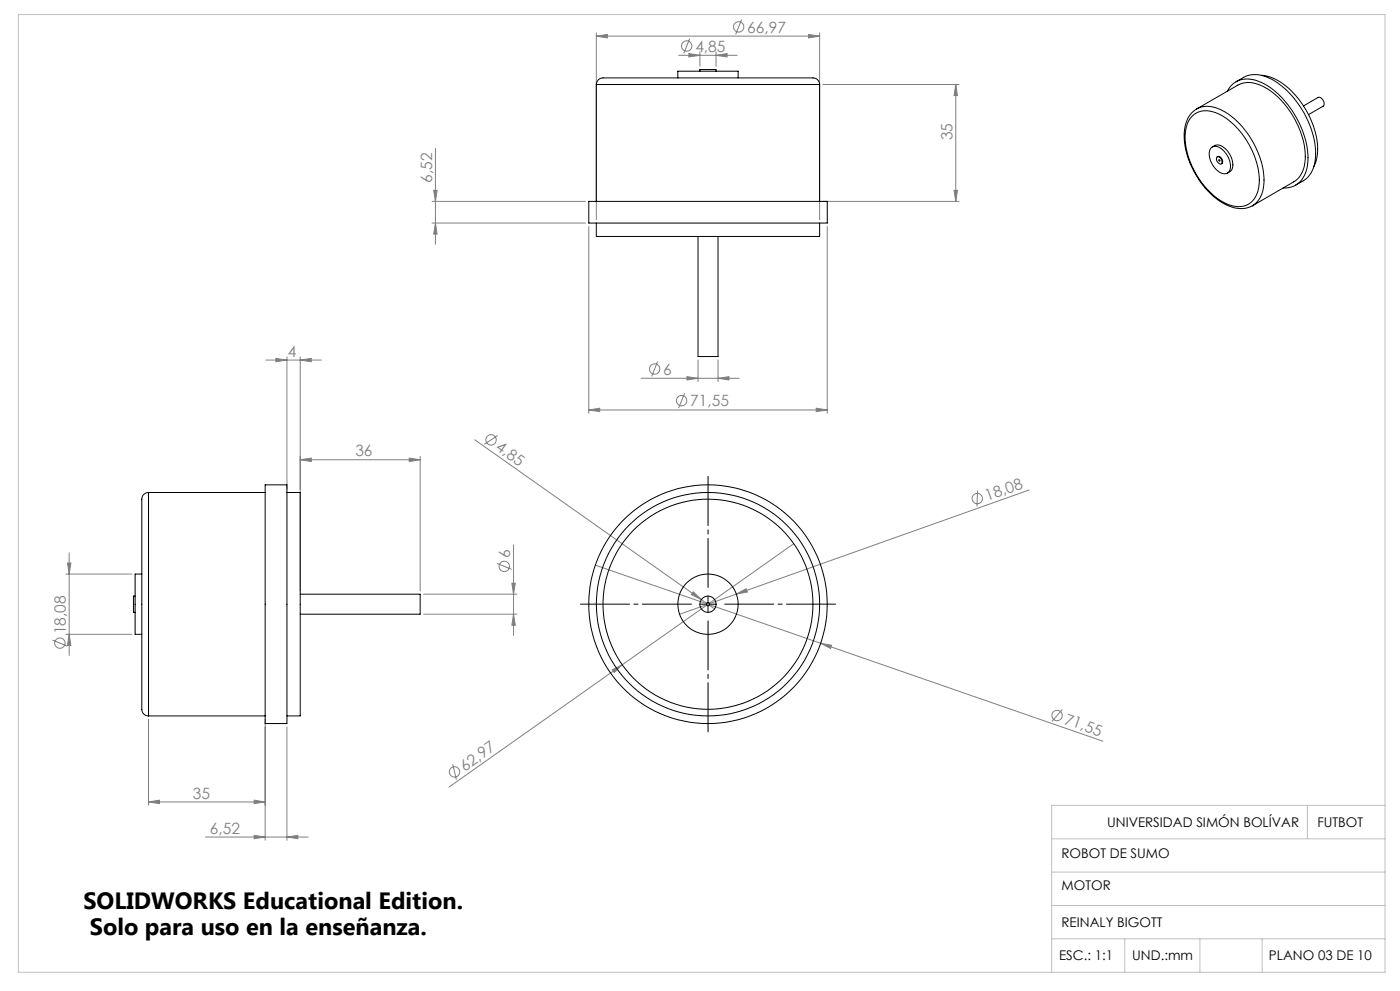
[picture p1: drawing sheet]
<svg xmlns="http://www.w3.org/2000/svg" width="420mm" height="297mm" viewBox="0 0 420 297" stroke-linecap="round" stroke-linejoin="round" font-family="sans-serif">
<g fill="none" stroke="#808080" stroke-width=".3">
<path d="M178.9 10.8l3.3-.5v1.1zM178.9 9.8v56.1M178.9 10.8h67M203.6 16.6h17.6M206.7 16l3.3 .6-3.3 .5zM206.9 11.6l-1.8 4.4M210 15.6v4.3M214.8 16.6l3.3-.6v1.1zM214.8 15.6v4.3M222.5 5.9l-1.8 4.4M242.6 10.3l3.3 .5-3.3 .6zM245.9 9.8v56.1"/>
<path d="M246.9 25.3h40.8M286.7 25.3l.5 3.3h-1zM286.7 25.3v35.1M130.1 57h1l-.5 3.4zM130.6 44.5v28.7M286.2 57h1l-.5 3.4zM129.6 60.4h46M129.6 66.8h46M130.6 66.8l.5 3.4h-1zM176.6 67.9v56M246.9 60.4h40.8M248.2 67.9v56"/>
<path d="M79.7 107.9h16.7M82.8 107.4l3.3 .5-3.3 .5zM86.1 106.9v39.7M90.1 107.9l3.3-.5v1zM90.1 106.9v70.2M192.4 113.4h29.4M197.3 108.4l-1.8 4.4M205.4 117.9l-1.8 4.4M206.1 112.9l3.3 .5-3.3 .5zM209.4 107.9v6.5M215.4 113.4l3.3-.5v1zM215.4 107.9v6.5"/>
<path d="M90.1 137.8l3.3-.5v1zM90.1 137.8h35.9M122.8 137.3l3.2 .5-3.2 .5zM126 136.8v40.3M142.4 131.8l68 47.9M149.3 130.5l-4 2.6M176.6 122.9l3.3-.6v1.1zM176.6 122.9h71.6M244.9 122.3l3.3 .6-3.3 .5zM293.3 147l-.2 4.8M308.7 146.9l-104.8 37.2M19.8 172h19.7"/>
<path d="M20.2 168.7h1.1l-.6 3.3zM20.7 165.7v30.8M127.1 178.1h27.9M149 168.8l4.5 1.8M153.6 174.8h1l-.5 3.3zM154.1 163.3v27.1M178.6 169.4l67.6 23.4M208 177.4l2.4 2.3-3-1.5zM210.4 179.7l4 2.8M220.9 178l2.9-1.5 .4 .9zM238.1 162.9l-103.4 73M15.7 191.8l4.5 1.8"/>
<path d="M19.8 190.1h19.7M20.7 190.1l.6 3.3h-1.1zM127.1 184.1h27.9M154.1 184.1l.5 3.3h-1zM246.2 192.8l3.3 .6-.3 .9zM246.2 192.8l84.7 29.3M44.6 215.6v25.7M79.6 215.6v36.2M86.1 217.9v33.9M183.7 200.7l3-1.5-2.4 2.3zM318.7 212.6l-3.1 3.6M76.2 239.8l3.4 .5-3.4 .5z"/>
<path d="M135.8 229l1.1 4.7M44.6 240.3l3.2-.5v1zM44.6 240.3h35M61.6 250.9h30.8M76.2 250.4l3.4 .5-3.4 .5zM86.1 250.9l3.3-.5v1z"/>
<circle cx="206" cy="13.8" r="1.55"/>
<circle cx="221.6" cy="8.1" r="1.55"/>
<circle cx="196.4" cy="110.6" r="1.56"/>
<circle cx="147.3" cy="131.8" r="1.57"/>
<circle cx="204.5" cy="120.1" r="1.55"/>
<circle cx="293.2" cy="149.4" r="1.55"/>
<circle cx="151.3" cy="169.8" r="1.56"/>
<circle cx="18" cy="192.8" r="1.56"/>
<circle cx="317.1" cy="214.4" r="1.56"/>
<circle cx="136.4" cy="231.3" r="1.56"/>
</g>
<path d="M212.4 176.1v-33.3M207.4 181.1h-33.3M212.4 186.1v33.2M217.4 181.1h33.3" fill="none" stroke="#000" stroke-width=".3" stroke-dasharray="15.2 1.3 1.3 1.3" stroke-dashoffset=".5"/>
<path d="M212.4 178.6v5M209.9 181.1h5" fill="none" stroke="#000" stroke-width=".3"/>
<path d="M5.5 4.4h410v287h-410zM315.5 251.4h100M392.2 241.4v10M415.5 241.4h-100v50M315.5 271.4h100M315.5 261.4h100M315.5 281.4h100M337.4 281.4v10M360 281.4v10M378.6 281.4v10" fill="none" stroke="#c0c0c0" stroke-width=".3"/>
<g fill="#808080">
<path d="M208 177.4l2.4 2.3-3-1.5z"/>
<path d="M220.9 178l2.9-1.5 .4 .9z"/>
<path d="M183.7 200.7l3-1.5-2.4 2.3z"/>
<path d="M246.2 192.8l3.3 .6-.3 .9z"/>
<path d="M90.1 107.9l3.3-.5v1zM82.8 107.4l3.3 .5-3.3 .5zM122.8 137.3l3.2 .5-3.2 .5zM90.1 137.8l3.3-.5v1zM244.9 122.3l3.3 .6-3.3 .5zM176.6 122.9l3.3-.6v1.1zM242.6 10.3l3.3 .5-3.3 .6zM178.9 10.8l3.3-.5v1.1zM214.8 16.6l3.3-.6v1.1zM206.7 16l3.3 .6-3.3 .5z"/>
<path d="M44.6 240.3l3.2-.5v1zM76.2 239.8l3.4 .5-3.4 .5zM76.2 250.4l3.4 .5-3.4 .5zM86.1 250.9l3.3-.5v1zM206.1 112.9l3.3 .5-3.3 .5zM215.4 113.4l3.3-.5v1z"/>
<path d="M286.2 57h1l-.5 3.4zM286.7 25.3l.5 3.3h-1z"/>
<path d="M20.2 168.7h1.1l-.6 3.3zM20.7 190.1l.6 3.3h-1.1zM153.6 174.8h1l-.5 3.3zM154.1 184.1l.5 3.3h-1zM130.1 57h1l-.5 3.4zM130.6 66.8l.5 3.4h-1z"/>
</g>
<g fill="none" stroke="#000" stroke-width=".3">
<path d="M178.9 25.3a2.26 2.26 0 0 1 2.9-1.9h61.7a2.05 2.05 0 0 1 2.4 1.9M178.9 25.3h67M178.9 25.3v35.1M203.3 23.4v-2.1h18.1v2.1M210 21.3v-.5h4.8v.5M245.9 25.3v35.1M357.6 34.9a6.8 6.8 0 0 1 8-.8 24 24 0 0 1 12.1 21.2 6.3 6.3 0 0 1-6.3 6.6 15.4 15.4 0 0 1-10.3-6.4 22 22 0 0 1-5.3-17.3l.9-2.1zM359 32.6a9.2 9.2 0 0 0-3.7 9.1 25.4 25.4 0 0 0 12.4 19.6 8.4 8.4 0 0 0 8 .4M359 32.6l12.4-7.1a8.8 8.8 0 0 1 9 1.2 26.2 26.2 0 0 1 11.2 20.9 8.1 8.1 0 0 1-3.5 6.9l-12.4 7.2M359 32.6a8.7 8.7 0 0 1 9 1.3 25.7 25.7 0 0 1 11.1 21.5 7.9 7.9 0 0 1-3.4 6.3M368.2 27.3a6.9 6.9 0 0 1 9.6-2.8 25.4 25.4 0 0 1 12.7 14 18.6 18.6 0 0 1 .9 14 6.5 6.5 0 0 1-6.4 3.8M370.8 24.5l2.3-1.3a8.9 8.9 0 0 1 9 .9 27.4 27.4 0 0 1 12.5 23.3 8.1 8.1 0 0 1-3.6 6.8l-2.3 1.3"/>
<path d="M378.4 22.6a16 16 0 0 1 11 6.9 24.3 24.3 0 0 1 5.7 17.2l-.9 3.2M391.1 31.7l4.3-2.5a1.75 1.75 0 0 1 1.5 2.6l-4.4 2.6M363.3 44.3a2.63 2.63 0 0 1 3.8 .9 5.4 5.4 0 0 1 1.5 6.4 2.43 2.43 0 0 1-3.4-.5 5.9 5.9 0 0 1-2.1-6.5zM363.7 44.1l.7-.5a3.4 3.4 0 0 1 4 1.8 5.2 5.2 0 0 1 .9 5.8l-1.1 .7M365.1 47.1a1.28 1.28 0 0 1 1.3 .6 1.28 1.28 0 0 1-.1 1.5l-.7-.3a1.55 1.55 0 0 1-.5-1.8zM365.2 47a1.33 1.33 0 0 1 1.5 1.8l-.3 .3M365.6 47.9h.2l.1 .4zM176.6 60.4h71.6v6.4h-71.6zM178.9 66.8v4.1h67v-4.1M209.4 70.9v36h6v-36M375.7 61.7h.1M44.6 147.6a2.21 2.21 0 0 0-2.1 2.8v61.3a2.21 2.21 0 0 0 2.1 2.9"/>
<path d="M44.6 147.6v67M44.6 147.6h35M79.6 145.3h6.5v71.5h-6.5zM86.1 147.6h4v67h-4M40.5 178.6h-.5v4.9h.5M42.5 172h-2v18.1h2M90.1 178.1h35.9v6h-35.9M44.6 214.6h35"/>
<circle cx="212.4" cy="181.1" r="31.5"/>
<circle cx="212.4" cy="181.1" r="2.42"/>
<circle cx="212.4" cy="181.1" r="9"/>
<circle cx="212.4" cy="181.1" r="35.8"/>
<circle cx="212.4" cy="181.1" r="33.5"/>
<circle cx="212.4" cy="181.1" r=".5"/>
</g>
<g font-size="7.1">
<text x="25" y="272.4">SOLIDWORKS Educational Edition.</text>
<text x="26.9" y="280.1">Solo para uso en la enseñanza.</text>
</g>
<g font-size="4.7" fill="#808080">
<text x="224.2" y="9.8">66,97</text>
<text x="208.6" y="15.5">4,85</text>
<text x="285.7" y="42.1" transform="rotate(-90 285.7 42.1)">35</text>
<text x="129.6" y="54.8" transform="rotate(-90 129.6 54.8)">6,52</text>
<text x="86.3" y="106.9">4</text>
<text x="199" y="112.3">6</text>
<text x="207.1" y="121.8">71,55</text>
<text x="106.6" y="136.8">36</text>
<text x="148.4" y="134.7" transform="rotate(35 148.4 134.7)">4,85</text>
<text x="296.2" y="150.2" transform="rotate(-20 296.2 150.2)">18,08</text>
<text x="153" y="167.2" transform="rotate(-90 153 167.2)">6</text>
<text x="19.7" y="190.2" transform="rotate(-90 19.7 190.2)">18,08</text>
<text x="319" y="216.9" transform="rotate(19 319 216.9)">71,55</text>
<text x="139.5" y="231.2" transform="rotate(-35 139.5 231.2)">62,97</text>
<text x="57.8" y="239.3">35</text>
<text x="62.9" y="249.8">6,52</text>
</g>
<g font-size="4">
<text x="332.1" y="247.9">UNIVERSIDAD SIMÓN BOLÍVAR</text>
<text x="395.2" y="247.9">FUTBOT</text>
<text x="318.5" y="257.3">ROBOT DE SUMO</text>
<text x="318.5" y="266.7">MOTOR</text>
<text x="318.5" y="277.9">REINALY BIGOTT</text>
<text x="317.7" y="287.8">ESC.: 1:1</text>
<text x="339.7" y="287.8">UND.:mm</text>
<text x="380.7" y="287.8">PLANO 03 DE 10</text>
</g>
</svg>
